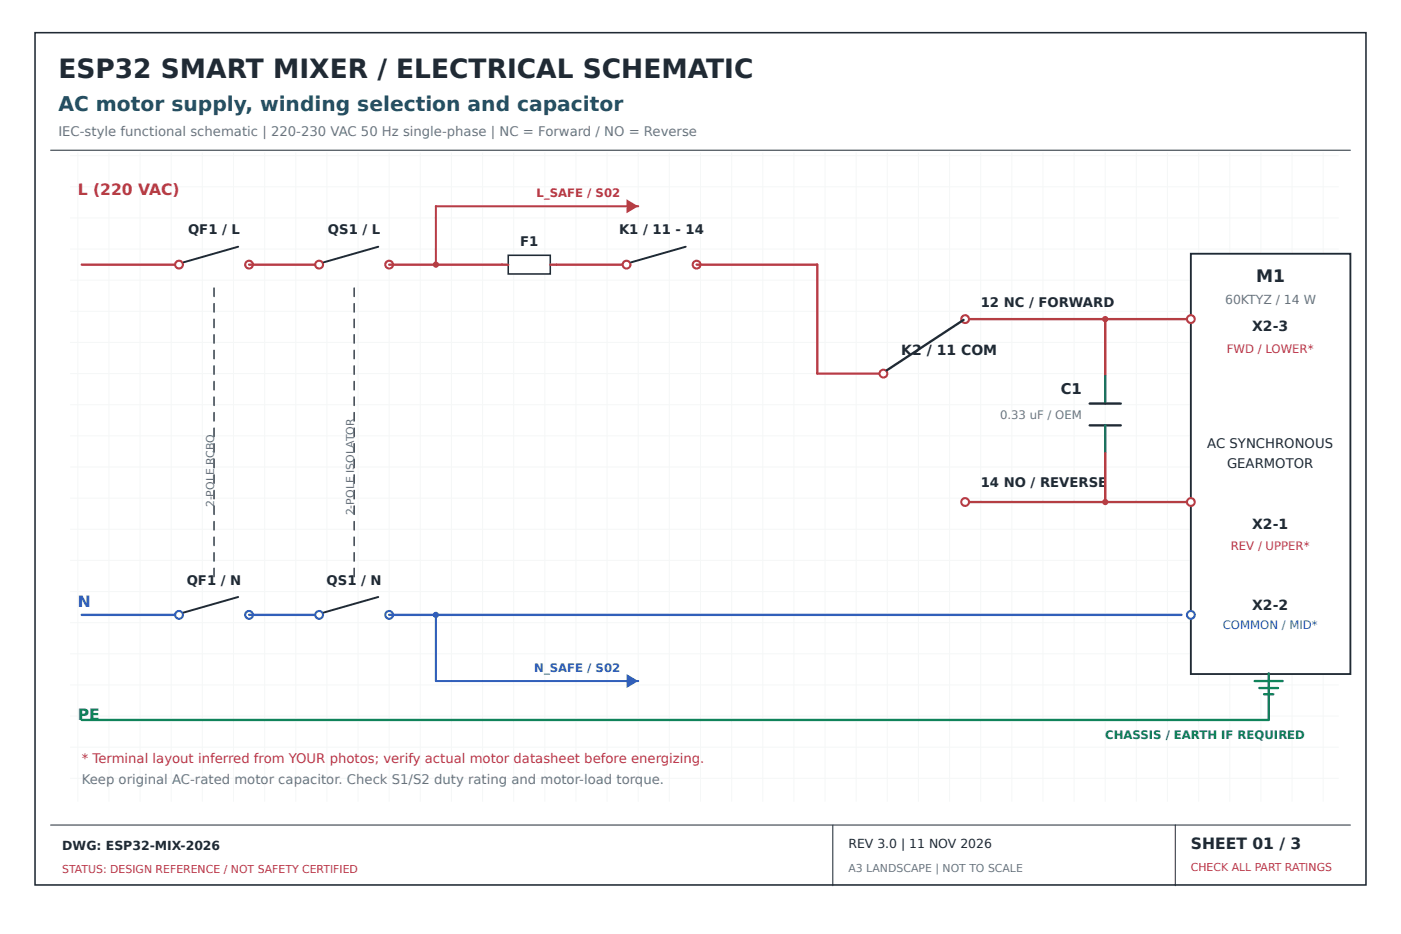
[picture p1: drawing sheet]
<svg xmlns="http://www.w3.org/2000/svg" width="420mm" height="280mm" viewBox="0 0 420 280" stroke-linecap="round" stroke-linejoin="round" font-family="sans-serif">
<g fill="none" stroke="#f5f7f7" stroke-width=".3">
<path d="M21 46.7h380.3M21 56h380.3M23.3 45.7v194.6M32.7 45.7v194.6M42 45.7v194.6M51.3 45.7v194.6M60.7 45.7v194.6M70 45.7v194.6M79.3 45.7v194.6M88.7 45.7v194.6M98 45.7v194.6M107.3 45.7v194.6"/>
<path d="M116.7 45.7v194.6M126 45.7v194.6M135.3 45.7v194.6M144.7 45.7v194.6M154 45.7v194.6M163.3 45.7v194.6M172.7 45.7v194.6M182 45.7v194.6M191.3 45.7v194.6M200.7 45.7v194.6M210 45.7v194.6M219.3 45.7v194.6"/>
<path d="M228.7 45.7v194.6M238 45.7v194.6M247.3 45.7v194.6M256.7 45.7v194.6M266 45.7v194.6M275.3 45.7v194.6M284.7 45.7v194.6M294 45.7v194.6M303.3 45.7v194.6M312.7 45.7v194.6M322 45.7v194.6M331.3 45.7v194.6"/>
<path d="M340.7 45.7v194.6M350 45.7v194.6M359.3 45.7v194.6M368.7 45.7v194.6M378 45.7v194.6M387.3 45.7v194.6M396.7 45.7v194.6M21 65.3h380.3M21 74.7h380.3M21 84h380.3M21 93.3h380.3M21 102.7h380.3"/>
<path d="M21 112h380.3M21 121.3h380.3M21 130.7h380.3M21 140h380.3M21 149.3h380.3M21 158.7h380.3M21 168h380.3M21 177.3h380.3M21 186.7h380.3M21 196h380.3M21 205.3h380.3M21 214.7h380.3"/>
<path d="M21 224h380.3M21 233.3h380.3"/>
</g>
<path d="M10.5 9.8h399v255.5h-399z" fill="none" stroke="#202a34" stroke-width=".47"/>
<path d="M15.2 45h389.6M15.2 247.3h389.6M249.7 247.3v18.2M352.3 247.3v18.2" fill="none" stroke="#202a34" stroke-width=".3"/>
<path d="M24.5 79.3h28" fill="none" stroke="#b53e43" stroke-width=".7"/>
<g fill="#fff" stroke="#b53e43" stroke-width=".63" stroke-linecap="butt">
<circle cx="53.7" cy="79.3" r="1.17"/>
<circle cx="74.7" cy="79.3" r="1.17"/>
</g>
<path d="M55.1 78.6l16.3-4.6z" fill="#000" stroke="#202a34" stroke-width=".58"/>
<path d="M74.7 79.3h19.8" fill="none" stroke="#b53e43" stroke-width=".7"/>
<g fill="#fff" stroke="#b53e43" stroke-width=".63" stroke-linecap="butt">
<circle cx="95.7" cy="79.3" r="1.17"/>
<circle cx="116.7" cy="79.3" r="1.17"/>
</g>
<path d="M97.1 78.6l16.3-4.6z" fill="#000" stroke="#202a34" stroke-width=".58"/>
<path d="M116.7 79.3h33.8" fill="none" stroke="#b53e43" stroke-width=".7"/>
<path d="M152.4 76.5h12.6v5.6h-12.6z" fill="#fff" stroke="#202a34" stroke-width=".47"/>
<path d="M150.5 79.3h1.9M165 79.3h22.4" fill="none" stroke="#b53e43" stroke-width=".7"/>
<g fill="#fff" stroke="#b53e43" stroke-width=".63" stroke-linecap="butt">
<circle cx="187.8" cy="79.3" r="1.17"/>
<circle cx="208.8" cy="79.3" r="1.17"/>
</g>
<path d="M189.2 78.6l16.4-4.6z" fill="#000" stroke="#202a34" stroke-width=".58"/>
<path d="M208.8 79.3h36.2v32.7h19.8" fill="none" stroke="#b53e43" stroke-width=".7"/>
<path d="M24.5 184.3h28" fill="none" stroke="#315fba" stroke-width=".7"/>
<g fill="#fff" stroke="#315fba" stroke-width=".63" stroke-linecap="butt">
<circle cx="53.7" cy="184.3" r="1.17"/>
<circle cx="74.7" cy="184.3" r="1.17"/>
</g>
<path d="M55.1 183.6l16.3-4.6z" fill="#000" stroke="#202a34" stroke-width=".58"/>
<path d="M74.7 184.3h19.8" fill="none" stroke="#315fba" stroke-width=".7"/>
<g fill="#fff" stroke="#315fba" stroke-width=".63" stroke-linecap="butt">
<circle cx="95.7" cy="184.3" r="1.17"/>
<circle cx="116.7" cy="184.3" r="1.17"/>
</g>
<path d="M97.1 183.6l16.3-4.6z" fill="#000" stroke="#202a34" stroke-width=".58"/>
<path d="M116.7 184.3h237.5" fill="none" stroke="#315fba" stroke-width=".7"/>
<path d="M64.2 86.3v88.7M106.2 86.3v88.7" fill="none" stroke="#202a34" stroke-width=".4" stroke-dasharray="2.6 2.1"/>
<path d="M191.3 61.8h-60.6v17.5" fill="none" stroke="#b53e43" stroke-width=".61"/>
<g fill="#b53e43">
<path d="M187.8 59.7l3.5 2.1-3.5 2.1z"/>
<circle cx="130.7" cy="79.3" r=".93"/>
</g>
<path d="M130.7 184.3v19.9h60.6" fill="none" stroke="#315fba" stroke-width=".61"/>
<g fill="#315fba">
<path d="M187.8 202.1l3.5 2.1-3.5 2.1z"/>
<circle cx="130.7" cy="184.3" r=".93"/>
</g>
<g fill="#fff" stroke="#b53e43" stroke-width=".63" stroke-linecap="butt">
<circle cx="264.8" cy="112" r="1.17"/>
<circle cx="289.3" cy="95.7" r="1.17"/>
<circle cx="289.3" cy="150.5" r="1.17"/>
</g>
<path d="M265.8 111.1l23.1-15.2z" fill="#000" stroke="#202a34" stroke-width=".7"/>
<path d="M290.5 95.7h66.5M331.3 95.7v17M331.3 135.8v14.7M290.5 150.5h66.5" fill="none" stroke="#b53e43" stroke-width=".7"/>
<path d="M331.3 112.7v8.3M331.3 127.5v8.3" fill="none" stroke="#176f5a" stroke-width=".7"/>
<path d="M326.7 121h9.3M326.7 127.5h9.3" fill="none" stroke="#202a34" stroke-width=".7"/>
<g fill="#b53e43">
<circle cx="331.3" cy="95.7" r=".93"/>
<circle cx="331.3" cy="150.5" r=".93"/>
</g>
<path d="M357 76.1h47.8v126h-47.8z" fill="#fff" stroke="#202a34" stroke-width=".56"/>
<g fill="#fff" stroke="#b53e43" stroke-width=".63" stroke-linecap="butt">
<circle cx="357" cy="95.7" r="1.17"/>
<circle cx="357" cy="150.5" r="1.17"/>
</g>
<circle cx="357" cy="184.3" r="1.17" fill="#fff" stroke="#315fba" stroke-width=".63" stroke-linecap="butt"/>
<path d="M376.1 204.2h8.4M377.5 206.3h5.6M378.9 208.1h2.8M380.3 201.8v14h-355.8" fill="none" stroke="#10835a" stroke-width=".7"/>
<text font-size="7.9" fill="#202a34" x="17.5" y="23.3">ESP32 SMART MIXER / ELECTRICAL SCHEMATIC</text>
<text font-size="6.1" fill="#234d60" x="17.5" y="33.1">AC motor supply, winding selection and capacitor</text>
<text font-size="5.1" fill="#202a34" x="376.6" y="84.5">M1</text>
<text font-size="4.7" fill="#b53e43" x="23.3" y="58.3">L (220 VAC)</text>
<text font-size="4.7" fill="#315fba" x="23.3" y="182">N</text>
<text font-size="4.7" fill="#10835a" x="23.3" y="215.8">PE</text>
<text font-size="4.7" fill="#202a34" x="357" y="254.6">SHEET 01 / 3</text>
<text font-size="4.4" fill="#202a34" x="318" y="118.2">C1</text>
<g font-size="4.2" fill="#202a34">
<text x="375.4" y="99.2">X2-3</text>
<text x="270.2" y="106.4">K2 / 11 COM</text>
<text x="375.4" y="158.7">X2-1</text>
<text x="375.4" y="182.9">X2-2</text>
</g>
<g font-size="4" fill="#697582">
<text x="17.5" y="40.8">IEC-style functional schematic | 220-230 VAC 50 Hz single-phase | NC = Forward / NO = Reverse</text>
<text x="24.5" y="235">Keep original AC-rated motor capacitor. Check S1/S2 duty rating and motor-load torque.</text>
</g>
<g font-size="4" fill="#202a34">
<text x="56.4" y="70.2">QF1 / L</text>
<text x="98.3" y="70.2">QS1 / L</text>
<text x="185.6" y="70.2">K1 / 11 - 14</text>
<text x="155.9" y="73.7">F1</text>
<text x="294" y="91.9">12 NC / FORWARD</text>
<text x="361.9" y="134.2">AC SYNCHRONOUS</text>
<text x="367.9" y="140.2">GEARMOTOR</text>
<text x="294" y="146.1">14 NO / REVERSE</text>
<text x="56" y="175.2">QF1 / N</text>
<text x="97.9" y="175.2">QS1 / N</text>
</g>
<text font-size="4" fill="#bf344b" x="24.5" y="228.7">* Terminal layout inferred from YOUR photos; verify actual motor datasheet before energizing.</text>
<text font-size="3.7" fill="#697582" x="367.3" y="91">60KTYZ / 14 W</text>
<g font-size="3.7" fill="#202a34">
<text x="18.7" y="254.8">DWG: ESP32-MIX-2026</text>
<text x="254.3" y="254.3">REV 3.0 | 11 NOV 2026</text>
</g>
<text font-size="3.5" fill="#b53e43" x="160.9" y="59">L_SAFE / S02</text>
<g font-size="3.5" fill="#bf344b">
<text x="367.8" y="105.7">FWD / LOWER*</text>
<text x="369" y="164.7">REV / UPPER*</text>
</g>
<text font-size="3.5" fill="#697582" x="299.8" y="125.6">0.33 uF / OEM</text>
<g font-size="3.5" fill="#315fba">
<text x="366.5" y="188.5">COMMON / MID*</text>
<text x="160.2" y="201.4">N_SAFE / S02</text>
</g>
<text font-size="3.5" fill="#10835a" x="331.3" y="221.7">CHASSIS / EARTH IF REQUIRED</text>
<g font-size="3.3" fill="#697582">
<text x="64.2" y="152.1" transform="rotate(-90 64.2 152.1)">2-POLE RCBO</text>
<text x="106.2" y="154.5" transform="rotate(-90 106.2 154.5)">2-POLE ISOLATOR</text>
<text x="254.3" y="261.3">A3 LANDSCAPE | NOT TO SCALE</text>
</g>
<g font-size="3.3" fill="#bf344b">
<text x="18.7" y="261.6">STATUS: DESIGN REFERENCE / NOT SAFETY CERTIFIED</text>
<text x="357" y="261.1">CHECK ALL PART RATINGS</text>
</g>
</svg>
